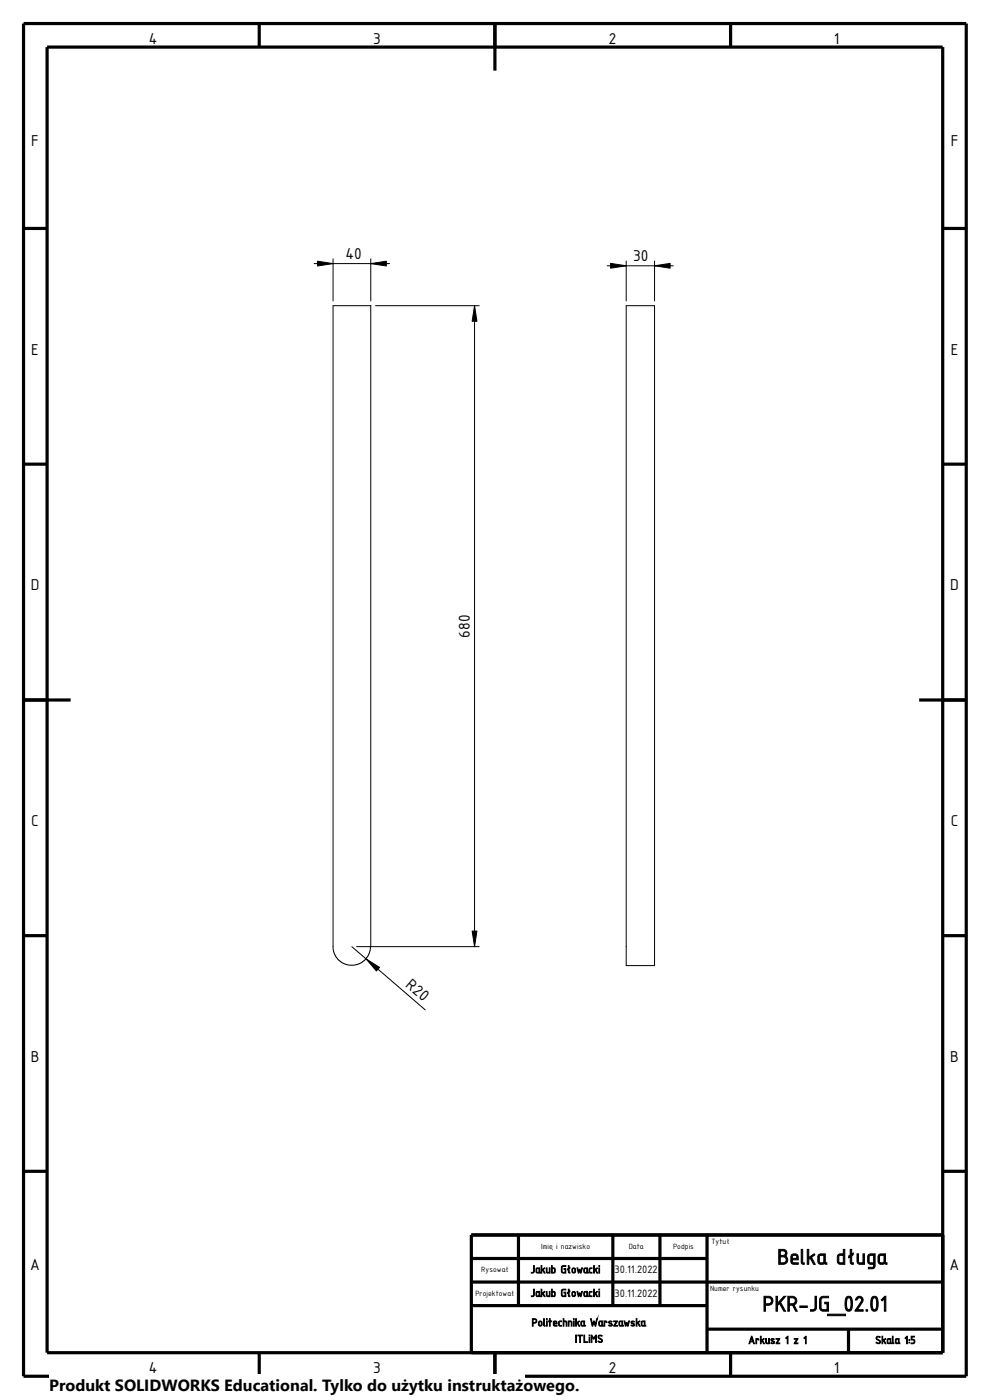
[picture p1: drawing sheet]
<svg xmlns="http://www.w3.org/2000/svg" width="210mm" height="297mm" viewBox="0 0 210 297" stroke-linecap="round" stroke-linejoin="round" font-family="sans-serif">
<g fill="none" stroke="#000" stroke-width=".68" stroke-linecap="butt">
<path d="M5 5h200v287h-200zM10 10h190v277h-190zM55 5v5M105 5v10M155 5v5M5 48.5h5M200 48.5h5M5 98.5h5M200 98.5h5M5 148.5h10M195 148.5h10M5 198.5h5"/>
<path d="M200 198.5h5M5 248.5h5M200 248.5h5M100 267h50M100 272h100M100 277h50M110 262v15M130 262v15M140 262v15M150 262v25M200 262h-100v25M55 287v5"/>
<path d="M105 287v10M150 282h50M155 287v5M180 282v5"/>
</g>
<path d="M66.6 55.9h16M70.7 54.9v8.9M78.7 54.9v8.9M128.8 56.4h14M132.8 55.4v8.4M138.9 55.4v8.4M79.7 64.9h21.9M100.7 64.9v135.9M132.8 64.9h6.1v140h-6.1zM74.6 200.8l15.6 13.4M75.6 200.8h26M78.6 200.8l-.2 1.4-.8 1.3-1.4 1-1.6 .3-1.4-.2-1.2-.8-.8-.9-.5-1.6v-136.4h8v135.9" fill="none" stroke="#000" stroke-width=".21"/>
<path d="M67.4 55.4l3.3 .5-3.3 .5zM78.7 55.9l3.3-.5v1zM129.5 55.9l3.3 .5-3.3 .5zM138.9 56.4l3.3-.5v1zM100.7 64.9l.5 3.3h-1zM77.7 203.5l2.8 1.7-.7 .8zM100.2 197.5h1l-.5 3.3z" fill="#000" stroke="#000" stroke-width=".21"/>
<path d="M10.4 291.5h100.9v5.5h-100.9z" fill="#fff"/>
<g font-size="4.9">
<text x="164.9" y="268.2">Belka długa</text>
<text x="161.8" y="278.2">PKR-JG_02.01</text>
</g>
<g font-size="3.6">
<text x="31.5" y="9.2">4</text>
<text x="79.2" y="9.2">3</text>
<text x="129.2" y="9.2">2</text>
<text x="176.9" y="9.2">1</text>
<text x="6.6" y="30.9">F</text>
<text x="201.7" y="30.9">F</text>
<text x="73.3" y="55">40</text>
<text x="134.3" y="55.5">30</text>
<text x="6.6" y="75.2">E</text>
<text x="201.7" y="75.2">E</text>
<text x="6.6" y="125.2">D</text>
<text x="201.6" y="125.2">D</text>
<text x="99.7" y="135.3" transform="rotate(-90 99.7 135.3)">680</text>
<text x="6.6" y="175.2">C</text>
<text x="201.7" y="175.2">C</text>
<text x="85.9" y="209.2" transform="rotate(41 85.9 209.2)">R20</text>
<text x="6.6" y="225.2">B</text>
<text x="201.6" y="225.2">B</text>
<text x="6.4" y="269.5">A</text>
<text x="201.4" y="269.5">A</text>
<text x="31.5" y="291.2">4</text>
<text x="79.2" y="291.2">3</text>
<text x="129.2" y="291.2">2</text>
<text x="176.9" y="291.2">1</text>
</g>
<text font-size="3.4" x="10.4" y="295.2">Produkt SOLIDWORKS Educational. Tylko do użytku instruktażowego.</text>
<g font-size="2.5">
<text x="112.6" y="270.1">Jakub Głowacki</text>
<text x="112.6" y="275.1">Jakub Głowacki</text>
<text x="130.4" y="270.1">30.11.2022</text>
<text x="130.4" y="275.1">30.11.2022</text>
<text x="112.8" y="281.3">Politechnika Warszawska</text>
<text x="122" y="284.8">ITLiMS</text>
<text x="158.7" y="285.1">Arkusz 1 z 1</text>
<text x="185.7" y="285.1">Skala 1:5</text>
</g>
<g font-size="1.7">
<text x="150.9" y="264">Tytuł</text>
<text x="102.1" y="269.9">Rysował</text>
<text x="114.8" y="264.9">Imię i nazwisko</text>
<text x="133.4" y="264.9">Data</text>
<text x="142.8" y="264.9">Podpis</text>
<text x="100.8" y="274.9">Projektował</text>
<text x="150.6" y="273.9">Numer rysunku</text>
</g>
</svg>
